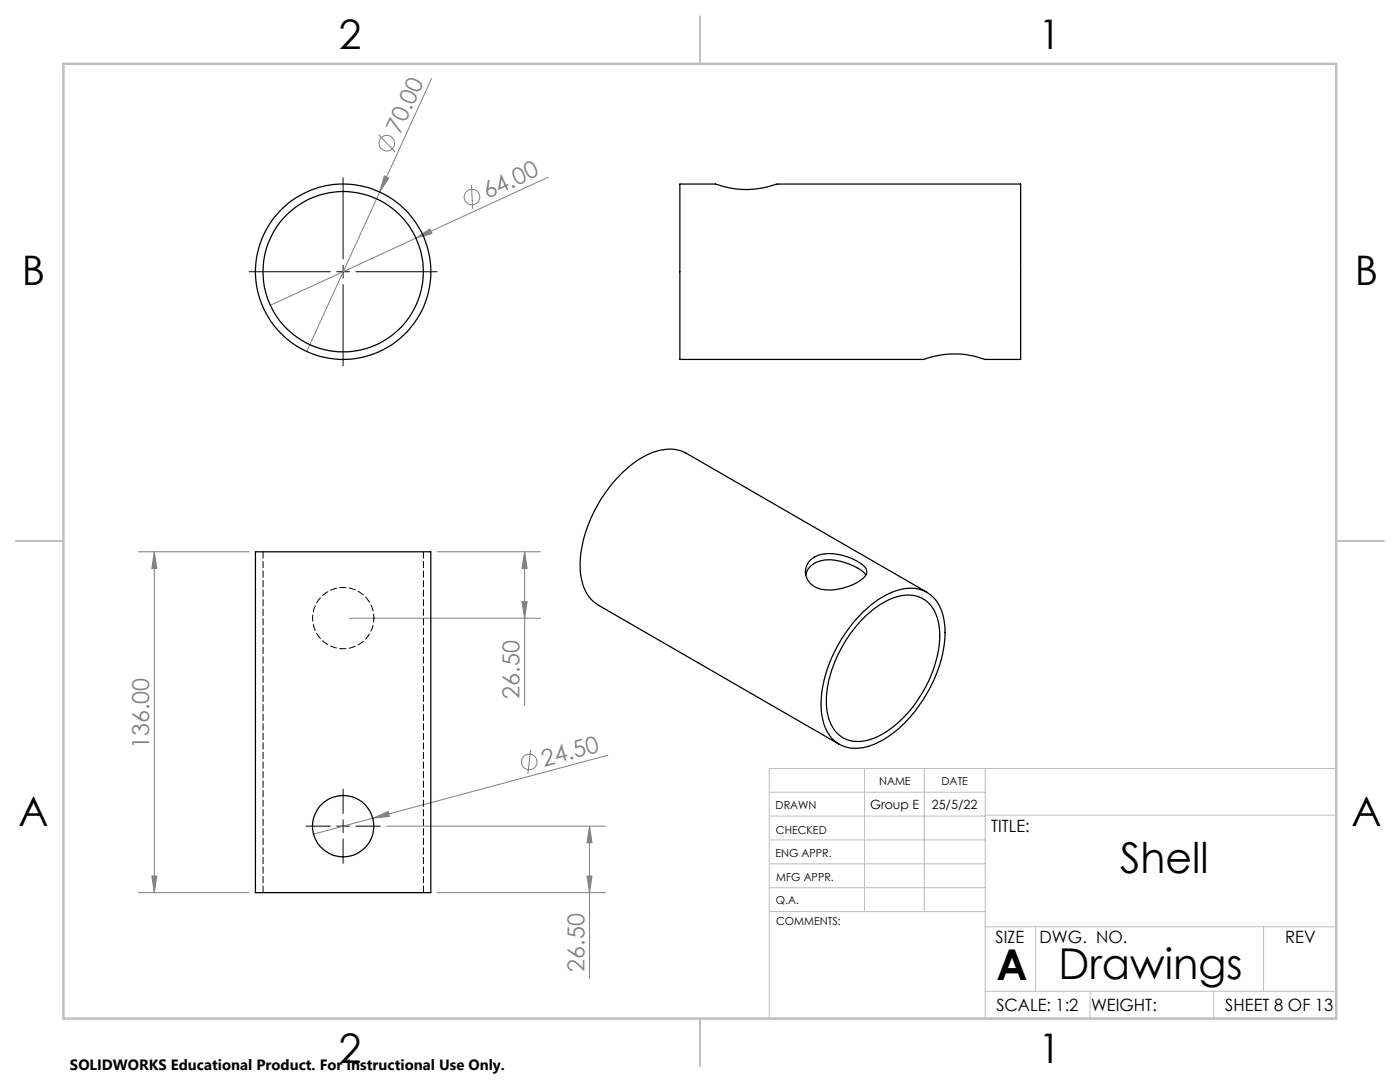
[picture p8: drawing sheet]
<svg xmlns="http://www.w3.org/2000/svg" width="279mm" height="216mm" viewBox="0 0 279 216" stroke-linecap="round" stroke-linejoin="round" font-family="sans-serif">
<g fill="none" stroke="#808080" stroke-width=".2">
<path d="M86.1 15.6l-10.3 22.7M75.5 26.8l3.3 3.5M75.8 38.3l-14.6 31.8M76.7 35.1l.9 .4-1.8 2.8zM94.1 36.9l.2 4.8M109.4 35.3l-26.4 12.2M83 47.5l2.8-1.8 .4 .9zM83 47.5l-29.1 13.4M27.6 110.1h22.1M30.8 110.1l.5 3.3h-1zM30.8 110.1v68M87.2 110.1h20.7"/>
<path d="M104.7 110.1l.5 3.3h-1zM104.7 110.1v30.6M69.7 123.4h38.2M104.2 120.1h1l-.5 3.3zM105.9 149.6l-.6 4.8M121.3 150.7l-58.7 15.7M27.6 178.1h22.1M30.3 174.8h1l-.5 3.3zM74.4 163.3l3.1-1.4 .2 1zM77.2 164.9h43.6M87.2 178.1h33.6M117.2 174.8h.9l-.4 3.3z"/>
<path d="M117.7 164.9l.4 3.3h-.9zM117.7 164.9v30.3"/>
<circle cx="77.2" cy="28.6" r="1.56"/>
<circle cx="94.2" cy="39.3" r="1.55"/>
<circle cx="105.6" cy="152" r="1.55"/>
</g>
<path d="M68.5 35.5v16.2M49.7 54.2h16.2M67.2 54.2h2.5M68.5 53v2.5M68.5 56.8v16.2M71 54.2h16.2M68.5 157.4v4.9M61.1 164.9h4.8M67.2 164.9h2.5M68.5 163.6v2.5M68.5 167.4v4.9M71 164.9h4.9" fill="none" stroke="#000" stroke-width=".2"/>
<g fill="none" stroke="#c0c0c0" stroke-width=".2">
<path d="M153.5 158.1h43.1M172.5 153.4v28.5M184.4 153.4v28.5M196.6 153.4v49.8M266.7 153.4h-113.2v49.8M153.5 167.6h43.1M153.5 162.8h43.1M153.5 172.4h43.1M153.5 177.1h43.1M196.6 162.7h70.1M153.6 181.9h43M196.6 197.8h70.1"/>
<path d="M196.6 184.9h70.1M206.7 184.9v12.9M217.5 197.8v5.4M242.2 197.8v5.4M252.2 184.9v12.9"/>
</g>
<path d="M139.7 3.2v9.5M3.1 107.9h9.6M266.7 107.9h9.5M139.7 203.2v9.6" fill="none" stroke="#c0c0c0" stroke-width=".25"/>
<path d="M12.7 12.7h254v190.5h-254z" fill="none" stroke="#c0c0c0" stroke-width=".5"/>
<g fill="#808080">
<path d="M74.4 163.3l3.1-1.4 .2 1z"/>
<path d="M83 47.5l2.8-1.8 .4 .9z"/>
<path d="M76.7 35.1l.9 .4-1.8 2.8z"/>
<path d="M104.2 120.1h1l-.5 3.3zM104.7 110.1l.5 3.3h-1z"/>
<path d="M117.7 164.9l.4 3.3h-.9zM117.2 174.8h.9l-.4 3.3zM30.8 110.1l.5 3.3h-1zM30.3 174.8h1l-.5 3.3z"/>
</g>
<g fill="none" stroke="#000" stroke-width=".25">
<path d="M135.7 36.7h7.1a17.7 17.7 0 0 0 12.3 0h48.6v35h-7.1a17.6 17.6 0 0 0-12.3 0h-48.6zM51 110.1h35v68h-35zM160.8 114.7a3.9 3.9 0 0 1 3.9-3 11.7 11.7 0 0 1 7.8 2.6l.3 .4M161.9 111.6a6.8 6.8 0 0 1 6.3-.8l1.8 .7a4.3 4.3 0 0 1 3 2.6 2.09 2.09 0 0 1-1.2 1.6 10.4 10.4 0 0 1-8.9 1.6 3.4 3.4 0 0 1-1-5.7zM185 118.2l-48.1-27.8a7.9 7.9 0 0 0-7.1 .1 24 24 0 0 0-10.9 11 22.5 22.5 0 0 0-2.9 14 7.6 7.6 0 0 0 3.4 5.3l48.1 27.7M172.2 122.2a14.5 14.5 0 0 1 9.7-4.8 6.6 6.6 0 0 1 6.4 5.7 22 22 0 0 1-3 14.8 23.8 23.8 0 0 1-11 10.7 7.4 7.4 0 0 1-7.8-.8 9.7 9.7 0 0 1-2.6-7.7 27.8 27.8 0 0 1 8.3-17.9zM172.2 123.4a13.5 13.5 0 0 1 9.3-4.7 6 6 0 0 1 5.7 5.2 20.1 20.1 0 0 1-3 14.1 21.4 21.4 0 0 1-10 9.4 6.3 6.3 0 0 1-7.7-1.7 11.6 11.6 0 0 1-1.3-9.1 27.1 27.1 0 0 1 7-13.2z"/>
<circle cx="68.5" cy="54.2" r="17.5"/>
<circle cx="68.5" cy="54.2" r="16"/>
<circle cx="68.5" cy="164.9" r="6.1"/>
</g>
<path d="M74.6 123.3a6.1 6.1 0 0 1-8.9 5.5 6.1 6.1 0 0 1-.7-10.5 6.1 6.1 0 0 1 9.6 4.3v.7" fill="none" stroke="#000" stroke-width=".2" stroke-dasharray="1.3 .6" stroke-dashoffset=".5"/>
<path d="M52.5 110.1v68M84.5 178.1v-68" fill="none" stroke="#000" stroke-width=".2" stroke-dasharray="1.3 .6"/>
<g font-size="8.5">
<text x="223.6" y="174.2">Shell</text>
<text x="198.9" y="195.5">A</text>
<text x="211.2" y="195.4">Drawings</text>
</g>
<g font-size="8.1">
<text x="67.6" y="9.7">2</text>
<text x="207.3" y="9.7">1</text>
<text x="4.4" y="57">B</text>
<text x="270.4" y="57">B</text>
<text x="3.7" y="164.9">A</text>
<text x="269.7" y="164.9">A</text>
<text x="67.6" y="212.2">2</text>
<text x="207.3" y="212.2">1</text>
</g>
<g font-size="4.7" fill="#808080">
<text x="79.8" y="26.9" transform="rotate(-65 79.8 26.9)">70.00</text>
<text x="97.3" y="39.8" transform="rotate(-25 97.3 39.8)">64.00</text>
<text x="103.7" y="139.4" transform="rotate(-90 103.7 139.4)">26.50</text>
<text x="29.8" y="149.5" transform="rotate(-90 29.8 149.5)">136.00</text>
<text x="108.6" y="153" transform="rotate(-15 108.6 153)">24.50</text>
<text x="116.7" y="193.9" transform="rotate(-90 116.7 193.9)">26.50</text>
</g>
<g font-size="3.4">
<text x="197.8" y="166">TITLE:</text>
<text x="198.7" y="188.1">SIZE</text>
<text x="207.5" y="188.1">DWG. NO.</text>
<text x="256.5" y="188.2">REV</text>
<text x="198.8" y="201.7">SCALE: 1:2</text>
<text x="217.7" y="201.8">WEIGHT:</text>
<text x="244.5" y="201.7">SHEET 8 OF 13</text>
</g>
<text font-size="3" x="14" y="213.5">SOLIDWORKS Educational Product. For Instructional Use Only.</text>
<g font-size="2.5">
<text x="173.7" y="161.4">Group E</text>
<text x="185.9" y="161.5">25/5/22</text>
</g>
<g font-size="2.2">
<text x="154.8" y="161.4">DRAWN</text>
<text x="175.4" y="156.6">NAME</text>
<text x="187.9" y="156.7">DATE</text>
<text x="154.9" y="166.3">CHECKED</text>
<text x="154.8" y="171">ENG APPR.</text>
<text x="154.9" y="175.7">MFG APPR.</text>
<text x="154.9" y="180.4">Q.A.</text>
<text x="154.9" y="184.6">COMMENTS:</text>
</g>
</svg>
